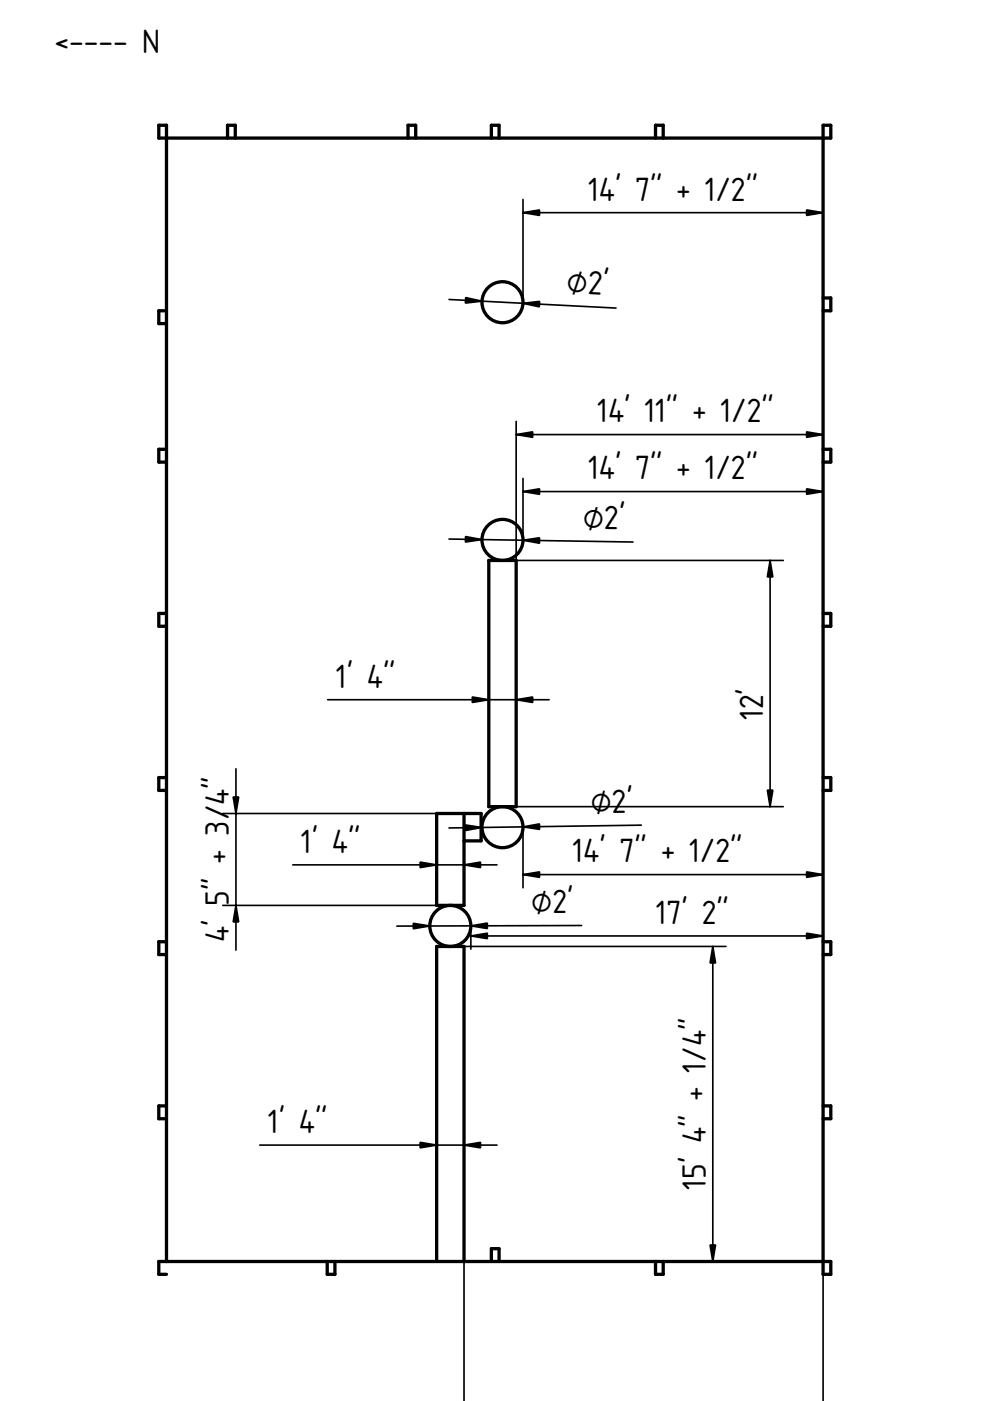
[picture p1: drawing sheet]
<svg xmlns="http://www.w3.org/2000/svg" width="210mm" height="297mm" viewBox="0 0 210 297" stroke-linecap="round" stroke-linejoin="round" font-family="sans-serif">
<g fill="none" stroke="#000" stroke-width=".7">
<path d="M48.2 29.3v-2.7h1.7v2.7M86.5 29.3v-2.7h1.6v2.7M104.2 29.3v-2.7h1.6v2.7M139 29.3v-2.7h1.6v2.7M35.3 65.9h-1.6v2.7h1.6M174.5 63.2h1.6v2.7h-1.6M35.3 95.3h-1.6v2.7h1.6M174.5 95.3h1.6v2.7h-1.6M103.6 118.8h5.8v52.2h-5.8zM35.3 130.1h-1.6v2.7h1.6M174.5 130.1h1.6v2.7h-1.6M35.3 164.9h-1.6v2.7h1.6"/>
<path d="M98.4 172.5v19.5h-5.8v-19.5h9.4v5.8h-3.6M174.5 164.9h1.6v2.7h-1.6M35.3 199.7h-1.6v2.7h1.6M174.5 199.7h1.6v2.7h-1.6M35.3 234.5h-1.6v2.7h1.6M174.5 234.5h1.6v2.7h-1.6M35.3 267.5v-240.9h-1.6v2.7h142.4v-2.7h-1.6v243.6h1.6v-2.7h-142.4v2.7h1.6M69.4 267.5v2.7h1.6v-2.7M92.6 267.5v-66.8h5.8v66.8M104.2 267.5v-2.8h1.6v2.8M139 267.5v2.7h1.6v-2.7"/>
<circle cx="106.5" cy="64.1" r="4.4"/>
<circle cx="106.5" cy="114.5" r="4.4"/>
<circle cx="106.5" cy="175.4" r="4.4"/>
<circle cx="95.5" cy="196.3" r="4.4"/>
</g>
<path d="M95.2 63.5l35.4 1.8z" fill="#646400" stroke="#000" stroke-width=".35"/>
<path d="M98.7 63.1l3.5 .8-3.5 .4zM110.9 64.3l3.5-.4-.1 1.2z" fill="#000" stroke="#000" stroke-width=".35"/>
<path d="M95.2 114.3l39 .6z" fill="#646400" stroke="#000" stroke-width=".35"/>
<path d="M98.7 113.8l3.5 .6-3.5 .5zM110.9 114.5l3.5-.5v1.2z" fill="#000" stroke="#000" stroke-width=".35"/>
<path d="M95.2 175.5l40.8-.6z" fill="#646400" stroke="#000" stroke-width=".35"/>
<path d="M98.7 174.9l3.5 .5-3.5 .7zM110.9 175.3l3.5-.6v1.1z" fill="#000" stroke="#000" stroke-width=".35"/>
<path d="M84.1 196.4l39.2-.2z" fill="#646400" stroke="#000" stroke-width=".35"/>
<path d="M87.6 195.8l3.5 .5-3.5 .6zM99.8 196.3l3.5-.6v1.2z" fill="#000" stroke="#000" stroke-width=".35"/>
<path d="M69.5 148.4h46.9zM109.4 118.8v32.4zM103.6 118.8v32.4z" fill-rule="evenodd" fill="#646400" stroke="#000" stroke-width=".35"/>
<path d="M100.1 147.8l3.5 .6-3.5 .5zM109.4 148.4l3.5-.6v1.1z" fill="#000" stroke="#000" stroke-width=".35"/>
<path d="M62.1 183.4h43.3zM92.6 172.5v13.7zM98.4 172.5v13.7z" fill-rule="evenodd" fill="#646400" stroke="#000" stroke-width=".35"/>
<path d="M89.1 182.8l3.5 .6-3.5 .5zM98.4 183.4l3.5-.6v1.1z" fill="#000" stroke="#000" stroke-width=".35"/>
<path d="M55.1 242.8h50.3zM92.6 240v27.5zM98.4 240v27.5z" fill-rule="evenodd" fill="#646400" stroke="#000" stroke-width=".35"/>
<path d="M89.1 242.2l3.5 .6-3.5 .6zM98.4 242.8l3.5-.6v1.2z" fill="#000" stroke="#000" stroke-width=".35"/>
<path d="M50 163v38.4zM47.2 192h45.4zM47.2 172.5h45.4z" fill-rule="evenodd" fill="#646400" stroke="#000" stroke-width=".35"/>
<path d="M49.4 169h1.2l-.6 3.5zM50 192l.6 3.5h-1.2z" fill="#000" stroke="#000" stroke-width=".35"/>
<path d="M151.1 200.7v66.8zM98.4 200.7h55.5zM98.4 267.5h55.5z" fill-rule="evenodd" fill="#646400" stroke="#000" stroke-width=".35"/>
<path d="M151.1 200.7l.6 3.5h-1.2zM150.5 264h1.2l-.6 3.5z" fill="#000" stroke="#000" stroke-width=".35"/>
<path d="M163.3 118.8v52.2zM109.4 118.8h56.7zM109.4 171h56.7z" fill-rule="evenodd" fill="#646400" stroke="#000" stroke-width=".35"/>
<path d="M163.3 118.8l.6 3.5h-1.2zM162.7 167.5h1.2l-.6 3.5z" fill="#000" stroke="#000" stroke-width=".35"/>
<g fill="#646400" stroke="#000" stroke-width=".35">
<path d="M91.4 297.1h90.1zM174.5 267.5v29.6zM98.4 267.5v29.6z" fill-rule="evenodd"/>
<path d="M109.4 92.1h65.1zM174.5 89.3v81.7zM109.4 89.3v81.7z" fill-rule="evenodd"/>
</g>
<path d="M109.4 92.1l3.5-.5v1.1zM171 91.6l3.5 .5-3.5 .6z" fill="#000" stroke="#000" stroke-width=".35"/>
<path d="M110.9 45.1h63.6zM174.5 42.3v21.8zM110.9 42.3v21.8z" fill-rule="evenodd" fill="#646400" stroke="#000" stroke-width=".35"/>
<path d="M110.9 45.1l3.5-.6v1.2zM171 44.5l3.5 .6-3.5 .6z" fill="#000" stroke="#000" stroke-width=".35"/>
<path d="M110.9 104.2h63.6zM110.9 101.4v13.1zM174.5 101.4v13.1z" fill-rule="evenodd" fill="#646400" stroke="#000" stroke-width=".35"/>
<path d="M110.9 104.2l3.5-.6v1.2zM171 103.6l3.5 .6-3.5 .6z" fill="#000" stroke="#000" stroke-width=".35"/>
<path d="M110.9 185.4h63.6zM174.5 175.4v12.8zM110.9 175.4v12.8z" fill-rule="evenodd" fill="#646400" stroke="#000" stroke-width=".35"/>
<path d="M110.9 185.4l3.5-.5v1.1zM171 184.9l3.5 .5-3.5 .6z" fill="#000" stroke="#000" stroke-width=".35"/>
<path d="M99.8 198.4h74.7zM174.5 195.6v5.6zM99.8 195.6v5.6z" fill-rule="evenodd" fill="#646400" stroke="#000" stroke-width=".35"/>
<path d="M99.8 198.4l3.5-.5v1.1zM171 197.9l3.5 .5-3.5 .6z" fill="#000" stroke="#000" stroke-width=".35"/>
<g font-size="6.7">
<text x="11.6" y="11.2">&lt;---- N</text>
<text x="124.7" y="42.5">14' 7&quot; + 1/2&quot;</text>
<text x="120.1" y="62.1" transform="rotate(3 120.1 62.1)">⌀2'</text>
<text x="126.6" y="89.6">14' 11&quot; + 1/2&quot;</text>
<text x="124.7" y="101.6">14' 7&quot; + 1/2&quot;</text>
<text x="123.6" y="112.1" transform="rotate(1 123.6 112.1)">⌀2'</text>
<text x="71.2" y="145.8">1' 4&quot;</text>
<text x="161.8" y="152.7" transform="rotate(-90 161.8 152.7)">12'</text>
<text x="48.5" y="170.6" transform="rotate(-90 48.5 170.6)">4&quot;</text>
<text x="125.3" y="172.5" transform="rotate(-1 125.3 172.5)">⌀2'</text>
<text x="63.8" y="180.8">1' 4&quot;</text>
<text x="121.4" y="182.9">14' 7&quot; + 1/2&quot;</text>
<text x="112.6" y="193.6">⌀2'</text>
<text x="139" y="195.9">17' 2&quot;</text>
<text x="48.5" y="199.7" transform="rotate(-90 48.5 199.7)">4' 5&quot; + 3/</text>
<text x="56.8" y="240.2">1' 4&quot;</text>
<text x="149.7" y="252.3" transform="rotate(-90 149.7 252.3)">15' 4&quot; + 1/4&quot;</text>
</g>
</svg>
